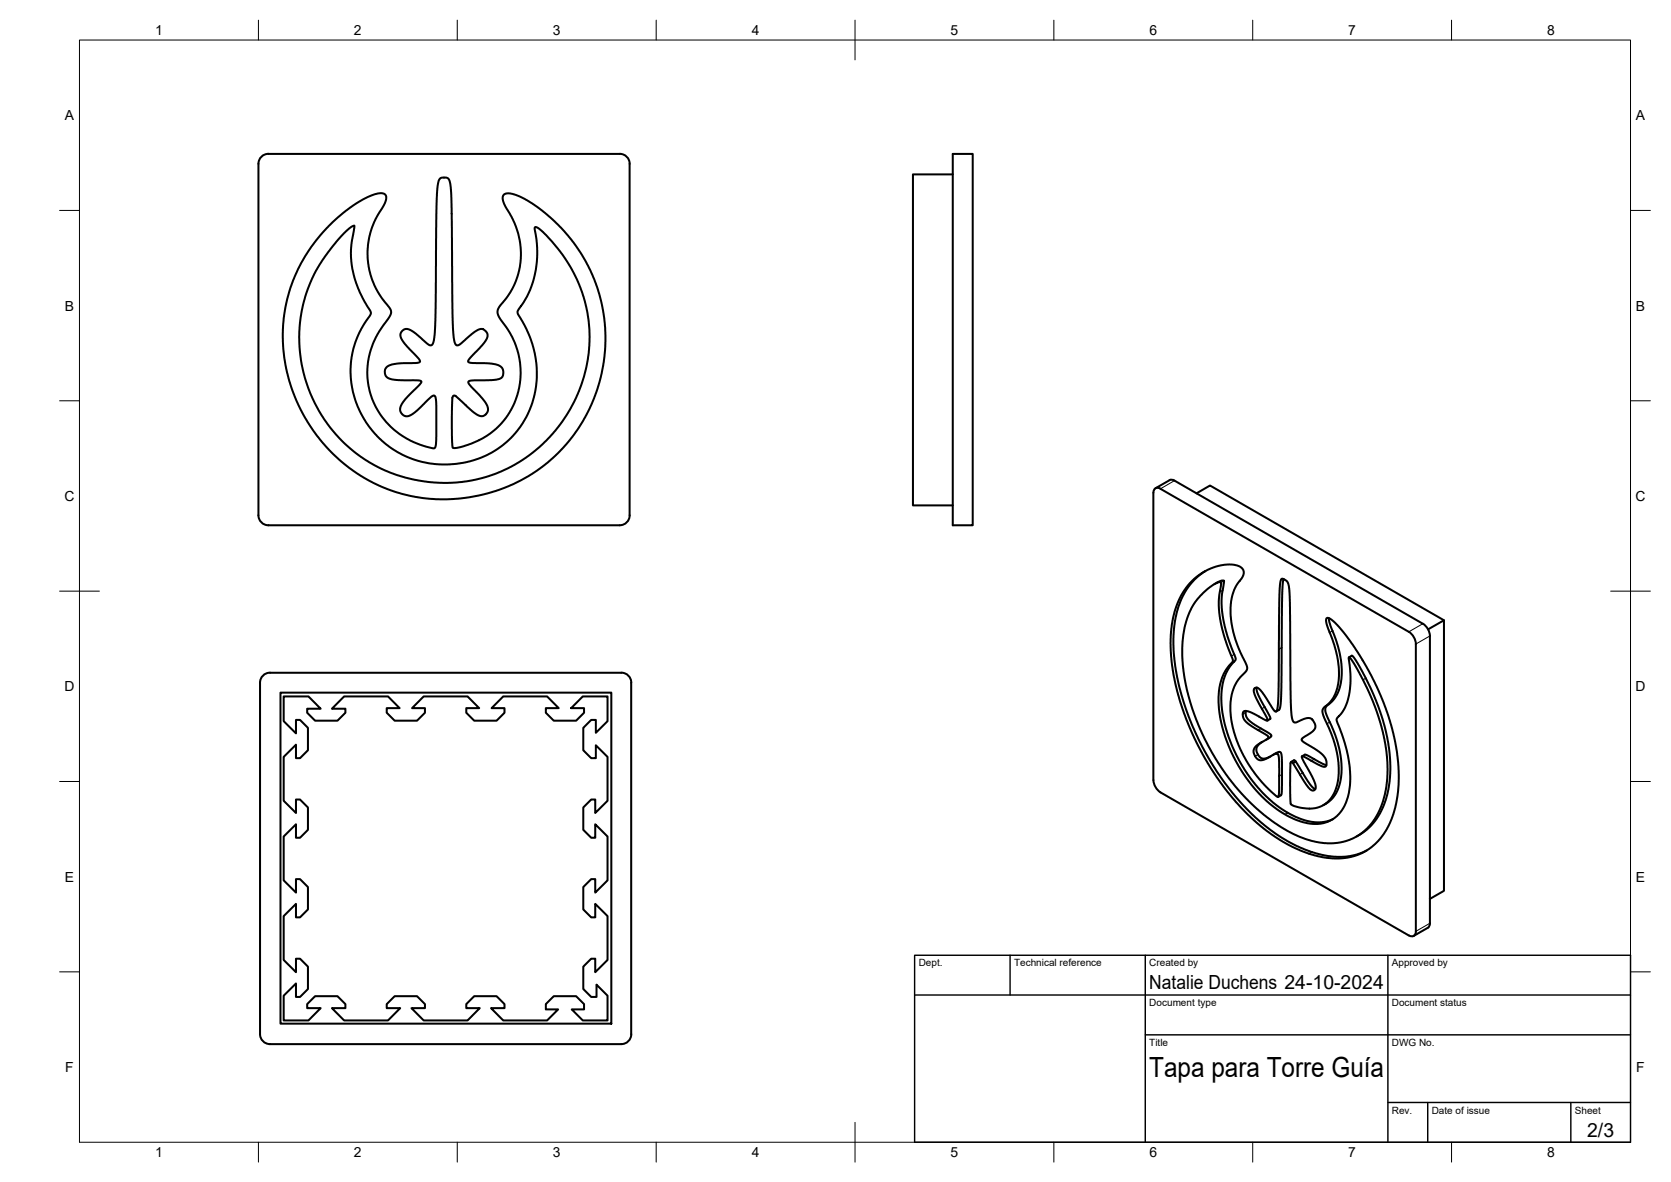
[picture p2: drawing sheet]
<svg xmlns="http://www.w3.org/2000/svg" width="420mm" height="297mm" viewBox="0 0 420 297" stroke-linecap="round" stroke-linejoin="round" font-family="sans-serif">
<!-- layer: Visible -->
<g fill="none" stroke="#000" stroke-width=".51">
<path d="M67.5 38.7h88.3a2.51 2.51 0 0 1 2.5 2.5M67.5 38.7a2.51 2.51 0 0 0-2.5 2.5v88.3a2.51 2.51 0 0 0 2.5 2.5M239.6 38.7h5v93.3h-5zM82.8 56.7l4.2-3.7 4.2-2.8 3.3-1.4 1.2-.3 .9 .2 .5 .7-.2 1.3-2.8 5.1a20 20 0 0 0 4 21.7l.3 1-.3 .7-3.5 5.5-.9 1.8-.9 3-.4 2.4v2.7l.2 2.3 .7 2.6 1 2.4 1.4 2.3 1.5 1.9 1.9 1.9 2 1.5 2.9 1.6 3.2 1.2 2 .4 .4-.7 .1-2.2v-8l-.3-2.2-.4-.2-.6 .3-3.5 3.5-2 1.3-.8 .1-.5-.2-.6-.4-.4-.7 .1-1.1 .6-1.2 4.5-4.7a.46 .46 0 0 0 .1-.6 .46 .46 0 0 0-.7-.1h-4.5l-2.3-.3-.8-.3-.6-.5-.2-1.4 .5-.9 1.2-.6 2.5-.3 3.8-.1 .8-.3-.4-.9-3.4-3.5-.9-1.5-.2-1.1 .3-.6 .6-.5 .8-.1 1.1 .4 4.4 3.6h.6l.5-.7 .3-2.3 .2-3.9 .2-25.9 .3-6.5 .3-1.8 .3-.7 .6-.3h1.1l.5 .4 .3 .6 .4 3.5 .3 29.8 .2 5 .3 2.1 .4 .7h.6l4.1-3.3 1.2-.7 1 .1 .9 1-.1 1.2-1.2 1.8-3.2 3.4-.3 .7 .7 .3 4 .1 2.3 .3 1.3 .6 .5 1-.1 1.4-.8 .6-2.1 .3-4.9 .1-.8 .3 .2 .7 3.3 3.5 1 1.5 .4 1.3-.1 .6-.4 .6a2.15 2.15 0 0 1-3-.4l-4.6-4.2h-.7l-.2 .6-.1 4.6v5.6l.3 2.2 .5 .1 1.4-.2 2.5-.8 3.1-1.5 1.9-1.2 1.8-1.5 2.1-2.4 1.3-2 1.1-2.3 .9-3.2 .4-2.6v-2.1l-.4-3.4-.8-2.6-.9-2-1.1-2-2.1-3-.5-1.2 .1-.8 .4-.8 2.3-2.9 1.6-3a20.4 20.4 0 0 0-2.5-19.4l-.5-1.1-.1-1.1 .3-.6 .9-.3 1.3 .1 1.4 .5 3.5 1.9 3.7 2.8 3.5 3.3 3.1 3.7 2.3 3.2 1.5 2.8 1.5 3.1 1 2.9 .9 3.6 .7 3.7 .2 4v3.3l-.4 3.6-.7 3.6-.8 2.8-1.4 3.7-1.4 3-3.2 5.1-2.5 3.1-2.2 2.1-4.5 3.7-2.3 1.5-4 2.1-3.4 1.3-2.8 .9-6.7 1.3-3.5 .2-3-.1-2.9-.2-3.7-.6-5.7-1.8-3.2-1.4-2.4-1.4-3.6-2.3-2.1-1.7-3.8-3.8-3.2-3.9-2-3.2-1.7-3.1-2.3-6.1-1.3-6-.4-6.2 .2-3.5 .5-3 1.3-5.1 1-2.6 1.6-3.4 2.7-4.3zM86.6 58.6l2-1.8a.29 .29 0 0 1 .5-.1 .29 .29 0 0 1 0 .5l-.9 5.6 .4 4.7 .5 2.3 1 2.7 1 2.3 2.2 3.7-.2 .7-2.4 3.6a23.4 23.4 0 0 0 23.3 33.8 22.7 22.7 0 0 0 19.9-29.8 45.8 45.8 0 0 0-3.8-8.2l.3-.8 1.2-1.8 1.2-2 1-2.6 .6-2.1 .6-3.4 .1-1.9-.2-3.6-.5-2.8 .1-.4 .2-.1 1.8 1.2 2.4 2.5 2.6 3.3 1.9 3 1.6 3.1 1.4 3.4 1.1 3.8 .5 2.8 .2 2.8v3.9l-.4 3.4-.9 4-.8 2.6-1.3 3.2-1.6 3-1.9 2.9-3 3.7-4.3 4-4.6 3.1-5.1 2.4-5.5 1.5-5.5 .6-5.7-.2-3.2-.5-3.1-.7a36.4 36.4 0 0 1-15.6-60.4zM158.3 41.2v88.3M239.6 43.8h-10v83.2h10M121.5 82.7h.1M158.3 129.5a2.51 2.51 0 0 1-2.5 2.5h-88.3M290 123.9v72.2M290 123.8a1.08 1.08 0 0 1 .5-1.1 1.08 1.08 0 0 1 1.3 .1l62.4 36a3.9 3.9 0 0 1 1.8 3v72.2a1.08 1.08 0 0 1-.5 1.2 1.08 1.08 0 0 1-1.3-.1l-62.4-36M294.1 120.7l-3.6 2"/>
<path d="M294.1 120.7l.6-.2 .6 .3 62.5 35.9M300.8 124l3.4-2 58.9 33.9v68l-3.6 2M302.4 149.1l2.6-2.1 1.4-.7 .7 .1-.6 4.6 .3 4.5 1.3 5.3 1.9 5.2-.1 .4-1.8 2.2a19 19 0 0 0-.8 14l1.2 3.8 1.7 3.9 2.2 3.7 2.2 3.2 2.6 2.9 2.2 2 2.4 1.8 2.8 1.6a10.7 10.7 0 0 0 10.2 .6 10.5 10.5 0 0 0 4.6-8.9l.1-3.3-.6-3.9-1.2-4.7-1.6-4.4v-.4l1.1-1.2 .9-1.2 1.1-3.2 .3-2.3 .1-2.6-.5-4.4a.25 .25 0 0 1 .2-.4 .25 .25 0 0 1 .3 .3l1.7 2.7 2.7 5.2 1.6 3.9 1.5 4.5 1 4 .6 4.4 .2 3.5-.3 3.8-.9 3.8-1.2 3-1.6 2.5-1.8 2-2.3 1.6-2.6 1-2.9 .5-2.6-.1-3.1-.5-3.1-1.1-2.8-1.4-3.9-2.5-3.4-2.7-3.1-3-2.7-3-3-3.9-2.1-3.4-2.4-4.3-2.2-4.9-1.6-4.5-1.1-4.5-.7-4.3-.2-3 .1-4.4a16.8 16.8 0 0 1 5-11.3zM303.1 143.5l-1.9 1.4-1.6 1.6-1.3 1.7-1.2 2.3-.9 2.4-.7 3-.4 2.7-.1 3.4 .6 6.3 .8 3.8 1.2 4.2 2.4 6.6 1.6 3.5 2.2 4 4.3 6.5 4.6 5.5 2.9 2.9 2.5 2.2 2.5 1.9 3 1.9 2.5 1.3 3.4 1.4 2.9 .8 2.4 .4 2.5 .1 2.1-.2 2-.4 2.3-1M305.4 146.8l1.7-.9 .7 .1-.7 4.8 .3 3.8 1.2 5.3 2.1 5.6-.1 .4-1.8 2.3a18.5 18.5 0 0 0-.9 13.6l1.7 5.3 2.4 4.8 3.6 5.2 3.7 3.9 2.3 1.8 2.2 1.4 1.9 1 2.4 .9 1.7 .4 2.1 .2 1.6-.3 1.7-.6M322.7 145.5l-.3 4.7-.3 25.4-.3 2.5-.9 .7M334.1 155.3l.4 1.8 1.6 4.3 .7 2.7 .5 2.8 .1 2.2a9.1 9.1 0 0 1-3.4 8l-.7 .8v.9l2.3 5.4 .8 2.5 .8 3.8 .1 3.6-.3 2.6-1.1 2.8-1.3 1.5-1.9 1.3M357.8 156.7a3.9 3.9 0 0 1 1.7 3.1v72.2l-.1 .7-.4 .5-3.5 2M363.1 155.9l-4 2.3M67.9 169.1h88.3M67.9 169a2.51 2.51 0 0 0-2.5 2.6v88.3a2.51 2.51 0 0 0 2.5 2.5h88.3a2.51 2.51 0 0 0 2.5-2.5v-88.3a2.47 2.47 0 0 0-2.5-2.6M70.5 174.1h83.2v83.1h-83.2z"/>
<path d="M71.3 175h6.3l3 3.1h-3.4v1l2 2h5.7l1.9-2v-1h-3.3l3-3.1h11.1l2.9 3h-3.3v1.1l2 2h5.7l1.9-2v-1.1h-3.2l2.9-3h11.1l2.9 3h-3.3v1.1l2 2h5.7l2-2v-1.1h-3.3l2.9-3h11.1l2.9 3h-3.3v1.1l2 2h5.7l2-2v-1.1h-3.3l2.9-3h6.3v6.2l-3 3v-3.3h-1.1l-2 2v5.6l2 2h1.1v-3.2l3 2.9v11l-3.1 3.1v-3.4h-1l-2 2v5.6l2 2h1v-3.4l3.1 3.1v11l-3.1 3.1v-3.4h-1l-2 2v5.6l2 2h1v-3.4l3.1 3.1v11l-3.1 3.1v-3.4h-1l-2 2v5.6l2 2h1.3v-3.1l2.8 2.8v6.2h-6.3l-2.7-2.7h3.1v-1.4l-2-2h-5.7l-2 2v1.4h3.1l-2.7 2.7h-11.1l-3-3h3.4v-1.1l-2-2h-5.7l-2 2v1.1h3.4l-3 3h-11.1l-3-3h3.3v-1.1l-1.9-2h-5.7l-2 2v1.1h3.4l-3 3h-11.1l-3-3h3.3v-1.1l-1.9-2h-5.7l-2 2v1.1h3.4l-3 3h-6.3v-6.2l3.1-3.1v3.4h1l2-2v-5.6l-2-2h-1v3.4l-3.1-3.1v-11l3.1-3.1v3.4h1l2-2v-5.6l-2-2h-1v3.4l-3.1-3.1v-11l3.1-3.1v3.4h1l2-2v-5.6l-2-2h-1v3.4l-3.1-3.1v-11l3.1-3.1v3.4h1l2-2v-5.6l-2-2h-1v3.4l-3.1-3.1zM313.2 178.7l.2 1.4 .8 1.1 5.4 3.4 .1 .4-.2 .2-1.2 .7M316 172.8v.7l.4 1.2 3 5.6v.3l-.7 .5M339.2 165.2l.8-.4 .8 1 2.8 5.1 2.4 5.2 1.3 3.7 1.2 4 .7 4.2 .4 3.6v2.7l-.4 3.5-.6 2.8-.9 2.4-1.2 2.3-1.7 2.1-1.8 1.6-1.9 1.2M290 196a3.9 3.9 0 0 0 1.8 3.1M317.4 186.4l-1.1 .9-.3 .6-.1 .9 .5 .9 .4 .6 .8 .4 .6-.1 1.2-.5M320 189.8l1.7-.9 .4 .2 .2 .9v9.2l-.2 .6-.7 .5M325.8 191.4l-.4-.4-.7 .5M327.4 190.1l.9-.4 5.2 2.6M329.9 180.8l-.6-.3h-.8l-3 1.1-.4-.4-.3-.8-.3-5.8-.2-25.6-.2-1.5-.3-1.2-.5-.4-.9-.5-.3 .3-.2 .6-.2 3.2-.2 23.2-.4 5.6-.3 .5-.4-.2-3.1-4.7-.9-1-.6-.1-.5 .5 .1 1.2 3 5.6 .3 .9h-.5l-4.4-2.2-.9-.1-.4 .6 .2 1.2 .6 .9 1.4 1.1 3.9 2.3 .4 .5-.5 .5-2.4 1.4-.7 .9-.2 1.1 .7 1.3 .7 .5 .6 .1 1.1-.4 2.5-1.3h.4l.2 .3 .2 1.7v7.2l-.1 1.4-.3 .3-1.8-1.6-2.2-2.3-3-4-2.5-4.5-1.7-4.9-.6-4.3v-2l.3-2.3 1.1-2.8 1-1.3 1.6-1.7 .2-.8-3-7.1-1-4.1-.2-3a12 12 0 0 1 3.1-8.8l.2-.8-.1-.8-.5-.6-1-.5-2.6-.2-3.4 .7-2.1 .9-2.7 2-2 2.1-1.7 2.9-.9 2-.8 3-.5 3.2-.1 3.1 .2 3.9 .5 3.7 1.8 7.3 2.8 7.3 3.5 6.8 4.5 6.8 3.1 3.9 2.3 2.4 3 2.8 2.5 2.1 5.6 3.6 2.8 1.3 3 1.1 3.3 .7 2.4 .2 3.2-.2 3.5-1 2.3-1.4 2.4-2.3 2.1-3.1 1.2-3.1 1.1-4.6 .3-4.1-.2-5.1-1-5.6-1.7-6.2-2.1-5.2-3.1-6.2-3.5-5.6-3.9-5-1.4-1.3-1-.4-.4 .5 .2 1 1.9 5.3 .7 2.8 .4 2.4a11.7 11.7 0 0 1-2 8.9l-1.8 1.7-.3 .9 .5 1.7 1.8 4 1 3 .7 4 .1 2.9-.2 2.1-.8 2.5-.8 1.4-1.1 1.3-1.7 1-2.4 .5-2.6-.2-1.7-.5-.7-.4-.2-2.6 .1-7.5 .2-.5 .4 .3M329.9 180.8h.1M330 180.8l.7 1.4-.1 .9-.5 .7-2.5 1.6-.3 .5 .7 .7 4.2 2.8 1 1.1 .3 1-.1 1-.6 .2-1.5-.6-3.2-1.8-.8-.2 .1 .6 3.1 5.8 .3 1.2-.2 .8-.4 .2-.4-.1-.8-.6-3.9-6.2 .7-.4 3.6 5.7 .7 .8 .6 .4"/>
</g>
<!-- layer: Visible Narrow -->
<g fill="none" stroke="#000" stroke-width=".25">
<path d="M295.3 120.8l-3.5 2M302.9 143.6l-.7 .4M307.4 148.4l-.7 .4M307.8 146l-.7 .4M335 158.5l-.7 .4M357.8 156.7l-3.6 2.1M359.5 159.8l-3.5 2M310.2 166.4l-.7 .4M310.3 164.5l-.7 .4M313.2 179.1l-.7 .4M318 177.7l-.7 .4M322.3 162.8l-.7 .4"/>
<path d="M334.1 177l-.7 .4M343.4 170.4l-.7 .4M316.3 189.6l-.7 .4M317 183.1l-.7 .4M322.3 194.6l-.7 .4M327.6 194.2l-.7 .5M330.5 190.8l-.7 .4M334.3 181.5l-.6 .4M323.8 204.2l-.7 .4M329.9 214.1l-.7 .4M359.5 232l-3.5 2"/>
</g>
<!-- layer: BORDER -->
<g fill="none" stroke="#000" stroke-width=".25">
<path d="M20 10.1h390v276.9h-390zM65 5.1v5M115 5.1v5M165 5.1v5M215 5.1v10M265 5.1v5M315 5.1v5M365 5.1v5M15 52.9h5M410 52.9h5M15 100.7h5M410 100.7h5"/>
<path d="M15 148.6h10M405 148.6h10M15 196.4h5M410 196.4h5M15 244.2h5M410 244.2h5M65 287v5M115 287v5M165 287v5M215 282.1v9.9M265 287v5M315 287v5"/>
<path d="M365 287v5"/>
</g>
<!-- layer: TITLEBLOCK -->
<path d="M230 240.1h180v46.9h-180zM230 250h180M254 240.1v9.9M288 240.1v46.9M349 240.1v46.9M288 260.1h122M349 277.1h61M359 277.1v9.9M395 277.1v9.9" fill="none" stroke="#000" stroke-width=".36"/>
<text font-size="7" x="289" y="270.6">Tapa para Torre Guía</text>
<g font-size="4.9">
<text x="289" y="248.5">Natalie Duchens 24-10-2024</text>
<text x="399.1" y="285.7">2/3</text>
</g>
<g font-size="3.5">
<text x="39" y="8.8">1</text>
<text x="89" y="8.8">2</text>
<text x="139" y="8.8">3</text>
<text x="189" y="8.8">4</text>
<text x="239" y="8.8">5</text>
<text x="289" y="8.8">6</text>
<text x="339" y="8.8">7</text>
<text x="389" y="8.8">8</text>
<text x="16.3" y="30.2">A</text>
<text x="411.3" y="30.2">A</text>
<text x="16.3" y="78">B</text>
<text x="411.3" y="78">B</text>
<text x="16.2" y="125.9">C</text>
<text x="411.2" y="125.9">C</text>
<text x="16.2" y="173.7">D</text>
<text x="411.2" y="173.7">D</text>
<text x="16.3" y="221.6">E</text>
<text x="411.3" y="221.6">E</text>
<text x="16.4" y="269.4">F</text>
<text x="411.4" y="269.4">F</text>
<text x="39" y="290.8">1</text>
<text x="89" y="290.8">2</text>
<text x="139" y="290.8">3</text>
<text x="189" y="290.8">4</text>
<text x="239" y="290.8">5</text>
<text x="289" y="290.8">6</text>
<text x="339" y="290.8">7</text>
<text x="389" y="290.8">8</text>
</g>
<g font-size="2.5">
<text x="231" y="242.9">Dept.</text>
<text x="255" y="242.9">Technical reference</text>
<text x="289" y="242.9">Created by</text>
<text x="350" y="242.9">Approved by</text>
<text x="289" y="252.8">Document type</text>
<text x="350" y="252.8">Document status</text>
<text x="289" y="262.9">Title</text>
<text x="350" y="262.9">DWG No.</text>
<text x="350" y="279.9">Rev.</text>
<text x="360" y="279.9">Date of issue</text>
<text x="396" y="279.9">Sheet</text>
</g>
</svg>
